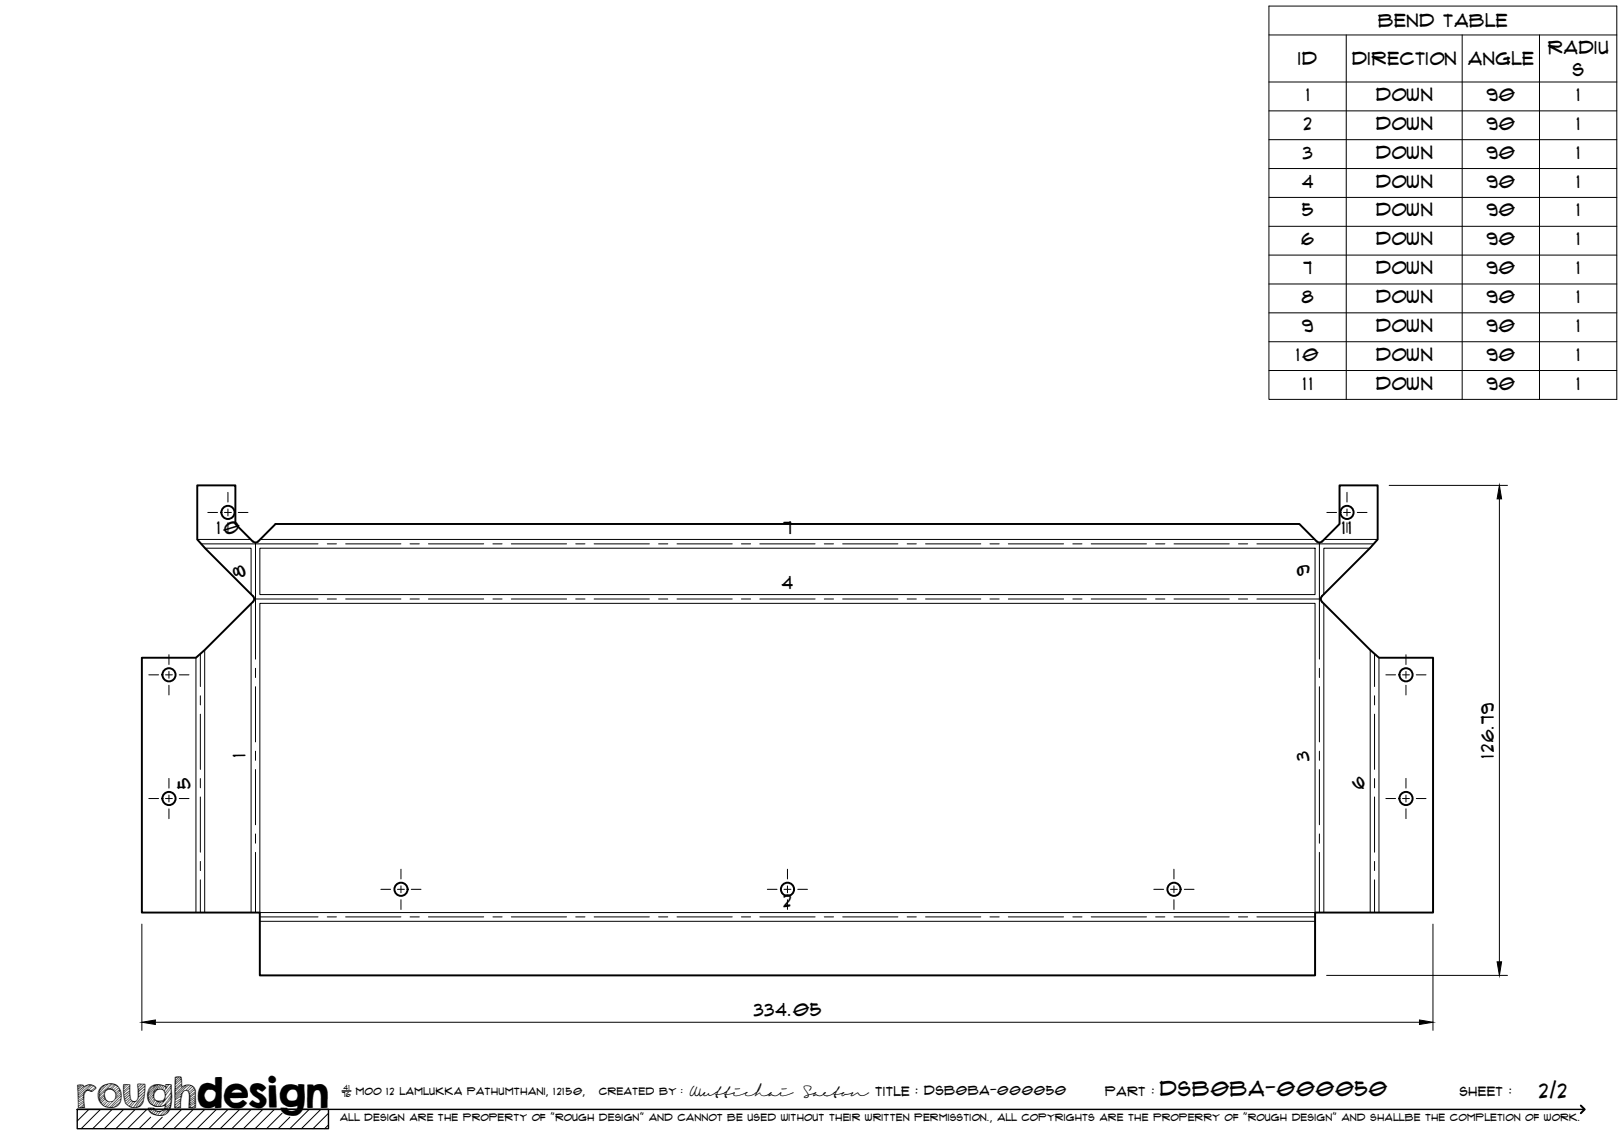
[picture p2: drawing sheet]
<svg xmlns="http://www.w3.org/2000/svg" width="420mm" height="297mm" viewBox="0 0 420 297" stroke-linecap="round" stroke-linejoin="round" font-family="sans-serif">
<!-- layer: Visible -->
<g fill="none" stroke="#000" stroke-width=".51">
<path d="M342 154.3l12.4-12.5 2-2.2v-14h-9.8v10l-4.5 4.5a1.03 1.03 0 0 1-1.4 0l-4.5-4.5h-264.9l-4.5 4.5a1.01 1.01 0 0 1-1.4 0l-4.5-4.5v-10h-9.9v14l2 2.2 12.5 12.5a1 1 0 0 1 0 1.4l-12.5 12.5-2.3 2h-14v65.9h30.5v16.3h273v-16.3h30.6v-65.9h-14l-2.3-2-12.5-12.5M342 154.3a1.01 1.01 0 0 0 0 1.4"/>
<circle cx="59" cy="132.6" r="1.7"/>
<circle cx="348.5" cy="132.6" r="1.7"/>
<circle cx="43.7" cy="174.6" r="1.7"/>
<circle cx="363.8" cy="174.6" r="1.7"/>
<circle cx="43.7" cy="206.6" r="1.7"/>
<circle cx="363.8" cy="206.6" r="1.7"/>
<circle cx="103.7" cy="230.1" r="1.7"/>
<circle cx="203.7" cy="230.1" r="1.7"/>
<circle cx="303.7" cy="230.1" r="1.7"/>
</g>
<!-- layer: Bend Center -->
<g fill="none" stroke="#000" stroke-width=".26">
<path d="M52 140.7h30.3M65.7 155h16.6M66.1 140.4v30.1M84.7 140.7h2.3M84.7 155h2.3M89.4 140.7h14.3M89.4 155h14.3M106.1 140.7h2.4M106.1 155h2.4M110.8 140.7h14.3M110.8 155h14.3M127.5 140.7h2.4"/>
<path d="M127.5 155h2.4M132.3 140.7h14.3M132.3 155h14.3M148.9 140.7h2.4M148.9 155h2.4M153.7 140.7h14.3M153.7 155h14.3M170.4 140.7h2.4M170.4 155h2.4M175.2 140.7h14.2M175.2 155h14.2M191.8 140.7h2.4"/>
<path d="M191.8 155h2.4M196.6 140.7h14.3M196.6 155h14.3M213.3 140.7h2.3M213.3 155h2.3M218 140.7h14.3M218 155h14.3M234.7 140.7h2.4M234.7 155h2.4M239.5 140.7h14.2M239.5 155h14.2M256.1 140.7h2.4"/>
<path d="M256.1 155h2.4M260.9 140.7h14.3M260.9 155h14.3M277.6 140.7h2.3M277.6 155h2.3M282.3 140.7h14.3M282.3 155h14.3M299 140.7h2.4M299 155h2.4M303.7 140.7h14.3M303.7 155h14.3M320.4 140.7h2.4"/>
<path d="M320.4 155h2.4M325.2 140.7h30.2M325.2 155h16.5M341.4 140.4v30.1M51.8 169.2v8.4M66.1 172.9v2.4M66.1 177.7v14.3M341.4 172.9v2.4M341.4 177.7v14.3M355.6 169.2v8.4M51.8 180v2.4M51.8 184.8v14.3"/>
<path d="M66.1 194.4v2.3M66.1 199.1v14.3M341.4 194.4v2.3M341.4 199.1v14.3M355.6 180v2.4M355.6 184.8v14.3M51.8 201.5v2.3M51.8 206.2v14.3M66.1 215.8v2.4M341.4 215.8v2.4M355.6 201.5v2.3M355.6 206.2v14.3"/>
<path d="M51.8 222.9v2.4M51.8 227.7v8.4M66.1 220.5v15.6M67.2 237.2h15.1M84.7 237.2h2.3M89.4 237.2h14.3M106.1 237.2h2.4M110.8 237.2h14.3M127.5 237.2h2.4M132.3 237.2h14.3M148.9 237.2h2.4M153.7 237.2h14.3"/>
<path d="M170.4 237.2h2.4M175.2 237.2h14.2M191.8 237.2h2.4M196.6 237.2h14.3M213.3 237.2h2.3M218 237.2h14.3M234.7 237.2h2.4M239.5 237.2h14.2M256.1 237.2h2.4M260.9 237.2h14.3M277.6 237.2h2.3M282.3 237.2h14.3"/>
<path d="M299 237.2h2.4M303.7 237.2h14.3M320.4 237.2h2.4M325.2 237.2h15M341.4 220.5v15.6M355.6 222.9v2.4M355.6 227.7v8.4"/>
</g>
<!-- layer: Visible Narrow -->
<g fill="none" stroke="#000" stroke-width=".26">
<path d="M51 139.6h13.9M67.3 139.6h272.9M342.6 139.6h13.8M53 141.8h12v12M65 156.2v79.9M67.2 141.8h273v12h-273zM67.2 156.1h273v80h-273zM342.5 156.2v79.9M354.4 141.8h-11.9v12M50.7 170.2v65.9M53 168.2v67.9M354.5 168.2v67.9"/>
<path d="M356.8 170.2v65.9M67.2 238.4h273"/>
</g>
<!-- layer: TitleBlock -->
<path d="M20 287h65v5h-65zM20 287h390M88.5 282.3h2.3" fill="none" stroke="#000" stroke-width=".36"/>
<path d="M409 286.1l1 .9-1 1" fill="none" stroke="#000" stroke-width=".51"/>
<g fill="none" stroke="#000" stroke-width=".26">
<path d="M23 287l-3 3.1M26 287l-5 5M29 287l-5 5M32 287l-5 5M35 287l-5 5M38 287l-5 5M39 289.1l-3 2.9M42 289.1l-3 2.9M47 287l-5 5M50 287l-5 5M53 287l-5 5M56 287l-5 5"/>
<path d="M59 287l-5 5M62 287l-5 5M65 287l-5 5M68 287l-5 5M71 287l-5 5M73 288l-4 4M75 289.1l-3 2.9M80 287l-5 5M83 287l-5 5M85 288l-4 4M85 291l-1 1"/>
</g>
<!-- layer: Smart Centers -->
<g fill="none" stroke="#000" stroke-width=".26">
<path d="M53.8 132.6h2.5M58.1 132.6h1.8M59 127.4v2.5M59 131.7v1.8M59 135.3v2.5M61.6 132.6h2.6M343.3 132.6h2.5M347.6 132.6h1.8M348.5 127.4v2.5M348.5 131.7v1.8M348.5 135.3v2.5M351.2 132.6h2.5"/>
<path d="M38.5 174.6h2.5M42.8 174.6h1.8M43.7 169.4v2.5M43.7 173.7v1.8M43.7 177.3v2.5M46.4 174.6h2.5M358.5 174.6h2.6M362.9 174.6h1.7M363.7 169.4v2.5M363.7 173.7v1.8M363.7 177.3v2.5M366.4 174.6h2.5"/>
<path d="M38.5 206.6h2.5M42.8 206.6h1.8M43.7 201.4v2.5M43.7 205.7v1.8M43.7 209.3v2.5M46.4 206.6h2.5M358.5 206.6h2.6M362.9 206.6h1.7M363.7 201.4v2.5M363.7 205.7v1.8M363.7 209.3v2.5M366.4 206.6h2.5"/>
<path d="M98.5 230.1h2.5M102.8 230.1h1.8M103.7 224.9v2.5M103.7 229.2v1.8M103.7 232.8v2.5M106.4 230.1h2.5M198.5 230.1h2.5M202.8 230.1h1.8M203.7 224.9v2.5M203.7 229.2v1.8M203.7 232.8v2.5M206.4 230.1h2.5"/>
<path d="M298.5 230.1h2.6M302.8 230.1h1.8M303.7 224.9v2.5M303.7 229.2v1.8M303.7 232.8v2.5M306.4 230.1h2.5"/>
</g>
<!-- layer: Bend Tables -->
<g fill="none" stroke="#000" stroke-width=".26">
<path d="M328.3 1.6h90v101.7h-90zM328.3 9h90M348.3 9v94.3M378.3 9v94.3M398.3 9v94.3M328.3 21.2h90M328.3 28.7h90M328.3 36.1h90M328.3 43.6h90M328.3 51.1h90M328.3 58.6h90M328.3 66h90"/>
<path d="M328.3 73.5h90M328.3 80.9h90M328.3 88.4h90M328.3 95.9h90"/>
</g>
<!-- layer: FD_Dimensions -->
<path d="M359.4 125.6h30.6M387.9 129.1v119.8M36.7 239.1v27.5M370.7 239.1v27.5M343.2 252.4h46.8M40.2 264.5h327" fill="none" stroke="#000" stroke-width=".26"/>
<path d="M387.9 125.6l.6 3.5h-1.2zM387.3 248.9h1.2l-.6 3.5zM36.7 264.5l3.5-.6v1.2zM367.2 263.9l3.5 .6-3.5 .6z" fill="#000" stroke="#000" stroke-width=".26"/>
<text font-size="9.7" x="19.9" y="286.8">roughdesign</text>
<g font-size="5.3">
<text x="300.1" y="283.6">DSB0BA-000050</text>
<text x="398.2" y="284">2/2</text>
</g>
<g font-size="4.6">
<text x="356.6" y="7">Bend Table</text>
<text x="335.9" y="16.9">ID</text>
<text x="349.8" y="16.8">Direction</text>
<text x="379.8" y="16.9">Angle</text>
<text x="400.5" y="13.9">Radiu</text>
<text x="406.9" y="19.8">s</text>
<text x="338" y="26.1">1</text>
<text x="356" y="26.1">Down</text>
<text x="384.6" y="26.1">90</text>
<text x="408" y="26.1">1</text>
<text x="337.3" y="33.6">2</text>
<text x="356" y="33.6">Down</text>
<text x="384.6" y="33.6">90</text>
<text x="408" y="33.6">1</text>
<text x="337.1" y="41">3</text>
<text x="356" y="41.1">Down</text>
<text x="384.6" y="41">90</text>
<text x="408" y="41">1</text>
<text x="336.9" y="48.5">4</text>
<text x="356" y="48.5">Down</text>
<text x="384.6" y="48.5">90</text>
<text x="408" y="48.5">1</text>
<text x="336.9" y="56">5</text>
<text x="356" y="56">Down</text>
<text x="384.6" y="56">90</text>
<text x="408" y="56">1</text>
<text x="336.7" y="63.4">6</text>
<text x="356" y="63.5">Down</text>
<text x="384.6" y="63.4">90</text>
<text x="408" y="63.4">1</text>
<text x="337.2" y="70.9">7</text>
<text x="356" y="70.9">Down</text>
<text x="384.6" y="70.9">90</text>
<text x="408" y="70.9">1</text>
<text x="336.8" y="78.4">8</text>
<text x="356" y="78.4">Down</text>
<text x="384.6" y="78.4">90</text>
<text x="408" y="78.4">1</text>
<text x="336.9" y="85.8">9</text>
<text x="356" y="85.9">Down</text>
<text x="384.6" y="85.8">90</text>
<text x="408" y="85.8">1</text>
<text x="335.4" y="93.3">10</text>
<text x="356" y="93.3">Down</text>
<text x="384.6" y="93.3">90</text>
<text x="408" y="93.3">1</text>
<text x="337.2" y="100.8">11</text>
<text x="356" y="100.8">Down</text>
<text x="384.6" y="100.8">90</text>
<text x="408" y="100.8">1</text>
<text x="56.2" y="138.1">10</text>
<text x="202.7" y="138.2">7</text>
<text x="347.3" y="138.2">11</text>
<text x="63.5" y="149.2" transform="rotate(-90 63.5 149.2)">8</text>
<text x="338.8" y="149.1" transform="rotate(-90 338.8 149.1)">9</text>
<text x="202.3" y="152.4">4</text>
<text x="63.5" y="195.9" transform="rotate(-90 63.5 195.9)">1</text>
<text x="338.7" y="196.8" transform="rotate(-90 338.7 196.8)">3</text>
<text x="386.4" y="196.1" transform="rotate(-90 386.4 196.1)">126.79</text>
<text x="49.3" y="204.1" transform="rotate(-90 49.3 204.1)">5</text>
<text x="353" y="204.2" transform="rotate(-90 353 204.2)">6</text>
<text x="202.7" y="234.6">2</text>
<text x="195" y="263">334.05</text>
</g>
<g font-size="3.4">
<text x="178.3" y="283.5">Wuttichai</text>
<text x="208.1" y="283.5">Saeton title : DSB0BA-000050</text>
</g>
<g font-size="3.3">
<text x="286" y="283.5">Part :</text>
<text x="377.7" y="283.5">sheet :</text>
</g>
<g font-size="2.7">
<text x="92.1" y="283.3">moo 12 Lamlukka pathumthani, 12150,</text>
<text x="155" y="283.3">created by :</text>
</g>
<text font-size="2.6" x="88" y="290.1">all design are the property of &quot;rough design&quot; and cannot be used without their written permisstion., all copyrights are the properry of &quot;rough design&quot; and shallbe the completion of work.</text>
<g font-size="1.9">
<text x="88.5" y="283.9">76</text>
<text x="88.9" y="282.1">41</text>
</g>
</svg>
